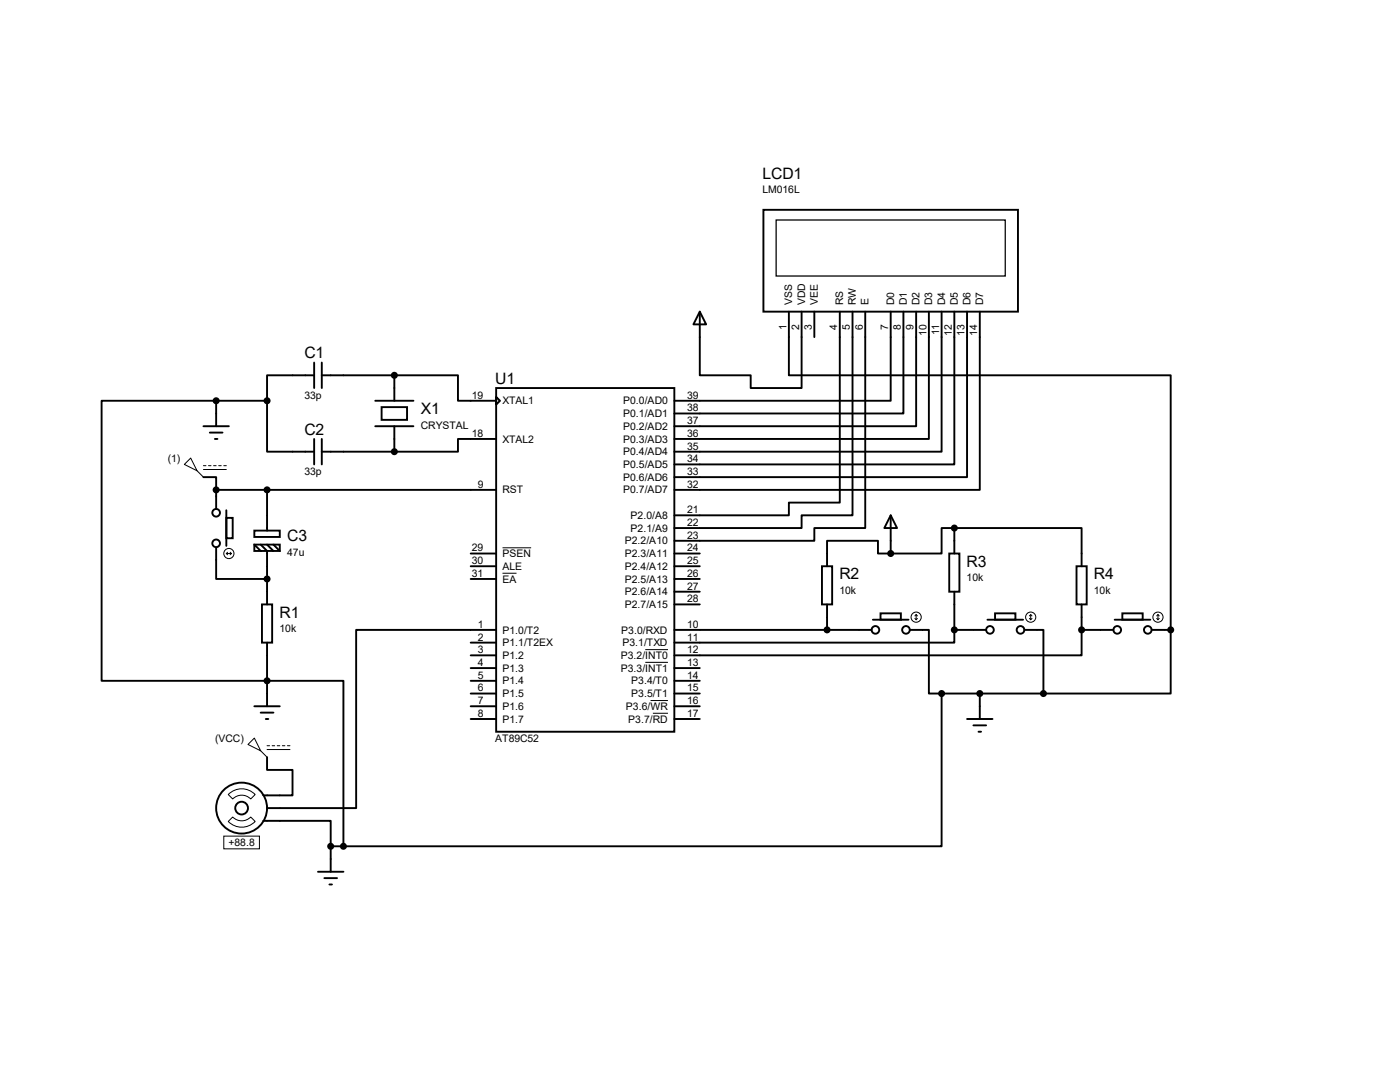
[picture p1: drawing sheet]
<svg xmlns="http://www.w3.org/2000/svg" width="279mm" height="216mm" viewBox="0 0 279 216" stroke-linecap="round" stroke-linejoin="round" font-family="sans-serif">
<g fill="none" stroke="#000" stroke-width=".38">
<path d="M152.4 41.9h50.8v20.3h-50.8zM43.1 80h-22.8v55.8h48.2v33.1M43.1 80v5M43.1 80h10.2M53.3 80v10.1h9.4M62.7 74.9h-9.4v5.1M62.7 72.3v5.1M64.2 74.9h14.5M64.2 72.3v5.1M74.9 80h7.6M78.7 74.9h12.7v5.1h7.6M78.7 74.9v5.1"/>
<path d="M99 77.4h35.6v68.6h-35.6zM99 79.2l.8 .8-.8 .7zM139.7 62.2l1.2 2.5h-2.5zM139.7 62.2v12.7h10.1v2.5h10.2v-15.2M157.4 62.2v12.7h76.2v50.8M162.5 62.2v5.1M167.6 62.2v38.1h-10.2v2.5h-22.8M170.1 62.2v40.6h-10.1v2.6h-25.4M172.7 62.2v43.2h-10.2v2.5h-27.9M177.8 62.2v17.8h-43.2M180.3 62.2v20.3h-45.7M182.8 62.2v22.8h-48.2"/>
<path d="M185.4 62.2v25.4h-50.8M187.9 62.2v27.9h-53.3M190.5 62.2v30.5h-55.9M193 62.2v33h-58.4M195.5 62.2v35.5h-60.9M40.6 95.2h2.5v2.5M40.6 85h5.1M41.9 86.3h2.5M42.9 87.6h.5M43.1 97.7h55.9M43.1 97.7v3.9M53.3 97.7v8.2"/>
<path d="M62.7 87.6v5.1M64.2 90.1h14.5M64.2 87.6v5.1M74.9 85h7.6M76.2 81.2h5v2.6h-5zM78.7 85v5.1M99 87.6h-7.6v2.5h-12.7M43.1 109.2v6.3h10.2M45.2 103.3h1.2v4.1h-1.2zM45.2 101.8v7.1M50.8 105.9h5v1.2h-5zM50.8 108.7h5v1.2h-5z"/>
<path d="M50.8 108.7l1.2 1.2M52 108.7l1.3 1.2v10.7M53.3 108.7l1.3 1.2M54.6 108.7l1.2 1.2M93.9 113h5.1M93.9 115.5h5.1M93.9 110.4h5.1M134.6 113h5.1M134.6 115.5h5.1M134.6 110.4h5.1M134.6 118.1h5.1M164 113h2.1v7.6h-2.1z"/>
<path d="M177.8 102.8l1.2 2.6h-2.5zM177.8 110.4h-2.6v-2.5h-10.1v5.1M177.8 102.8v7.6M189.4 110.4h2.1v7.7h-2.1zM190.5 105.4h25.4v7.6M190.5 105.4h-2.6v5h-10.1M190.5 105.4v5M190.5 118.1v7.6M214.8 113h2.1v7.6h-2.1zM52.3 120.6h2v7.6h-2zM53.3 128.2v12.7M93.9 138.4h5.1"/>
<path d="M93.9 128.2h5.1M93.9 130.8h5.1M93.9 133.3h5.1M93.9 135.8h5.1M99 125.7h-27.9v35.5h-17.8M134.6 138.4h5.1M134.6 125.7h39.3M134.6 133.3h5.1M134.6 135.8h5.1M134.6 120.6h5.1M165.1 120.6v5.1M174.2 123.7h7.1"/>
<path d="M175.7 122.4h4.1v1.3h-4.1zM181.6 125.7h3.8v12.7h2.5M187.9 138.4v30.5h-119.4M187.9 138.4h20.3M190.5 125.7v2.5h-55.9M190.5 125.7h6.3M195.5 138.4v5.1M197.1 123.7h7.1M198.6 122.4h4v1.3h-4zM204.4 125.7h3.8v12.7M215.9 125.7v5.1h-81.3M215.9 125.7h6.3"/>
<path d="M215.9 120.6v5.1M222.5 123.7h7.1M224 122.4h4v1.3h-4zM229.8 125.7h3.8M233.6 125.7v12.7h-25.4M50.8 140.9h5M52 142.2h2.6M53 143.5h.6M53.3 151.1v2.5h5.1v5.1h-5.9M93.9 140.9h5.1M93.9 143.5h5.1M134.6 140.9h5.1"/>
<path d="M134.6 143.5h5.1M193 143.5h5.1M194.3 144.7h2.5M195.3 146h.5M52.5 163.8h13.5v5.1M63.5 173.9h5M64.7 175.2h2.6M65.7 176.5h.6M66 168.9v5M66 168.9h2.5"/>
<circle cx="43.1" cy="108.4" r=".76"/>
<circle cx="43.1" cy="102.3" r=".76"/>
<circle cx="174.7" cy="125.7" r=".76"/>
<circle cx="180.8" cy="125.7" r=".76"/>
<circle cx="197.6" cy="125.7" r=".76"/>
<circle cx="203.7" cy="125.7" r=".76"/>
<circle cx="223" cy="125.7" r=".76"/>
<circle cx="229.1" cy="125.7" r=".76"/>
<circle cx="48.2" cy="161.2" r="5.1"/>
<circle cx="48.2" cy="161.2" r="1.27"/>
</g>
<g fill="none" stroke="#000" stroke-width=".2">
<path d="M36.8 92.7l1.3-1.3 1.2 2.5zM39.3 93.9l1.3 1.3M40.6 92.9h.5M40.6 93.7h4.6M41.6 92.9h.5M42.6 92.9h.5M43.6 92.9h.6M44.7 92.9h.5M45.2 110.4h1M45.2 110.4l.2 .3M45.4 110.2l-.2 .2M45.9 110.2l.3 .2"/>
<path d="M46.2 110.4l-.3 .3M100.3 114.4h2.8M100.3 109.3h5.7M128.8 129.6h4.5M128.8 132.2h4.5M129.8 139.8h3.5M182.6 123.4l.2 .3M182.8 122.6v1.1M182.8 122.6l-.2 .3M182.8 122.6l.3 .3M183.1 123.4l-.3 .3M205.4 123.4l.3 .3"/>
<path d="M205.7 122.6v1.1M205.7 122.6l-.3 .3M205.7 122.6l.3 .3M206 123.4l-.3 .3M230.8 123.4l.3 .3M231.1 122.6v1.1M231.1 122.6l-.3 .3M231.1 122.6l.3 .3M231.4 123.4l-.3 .3M45.6 158.5a3.7 3.7 0 0 1 5.3 0l-.9 .9a2.51 2.51 0 0 0-3.6 0zM49.5 148.5l1.3-1.2 1.2 2.5zM52 149.8l1.3 1.3"/>
<path d="M53.3 148.8h.5M53.3 149.6h4.6M54.3 148.8h.5M55.3 148.8h.5M56.3 148.8h.6M57.4 148.8h.5M130.3 142.3h3M44.7 166.8h7.1v2.6h-7.1zM46.4 163a2.51 2.51 0 0 0 3.6 0l.9 .9a3.7 3.7 0 0 1-5.3 0z"/>
<circle cx="45.7" cy="110.4" r="1.02"/>
<circle cx="182.8" cy="123.1" r="1.02"/>
<circle cx="205.7" cy="123.1" r="1.02"/>
<circle cx="231.1" cy="123.1" r="1.02"/>
</g>
<g fill="#000" stroke="#000" stroke-width=".38">
<circle cx="43.1" cy="80" r=".51"/>
<circle cx="53.3" cy="80" r=".51"/>
<circle cx="78.7" cy="74.9" r=".51"/>
<circle cx="43.1" cy="97.7" r=".51"/>
<circle cx="53.3" cy="97.7" r=".51"/>
<circle cx="78.7" cy="90.1" r=".51"/>
<circle cx="53.3" cy="115.5" r=".51"/>
<circle cx="177.8" cy="110.4" r=".51"/>
<circle cx="190.5" cy="105.4" r=".51"/>
<circle cx="53.3" cy="135.8" r=".51"/>
<circle cx="165.1" cy="125.7" r=".51"/>
<circle cx="187.9" cy="138.4" r=".51"/>
<circle cx="190.5" cy="125.7" r=".51"/>
<circle cx="195.5" cy="138.4" r=".51"/>
<circle cx="208.2" cy="138.4" r=".51"/>
<circle cx="215.9" cy="125.7" r=".51"/>
<circle cx="233.6" cy="125.7" r=".51"/>
<circle cx="66" cy="168.9" r=".51"/>
<circle cx="68.5" cy="168.9" r=".51"/>
</g>
<path d="M154.9 43.9h45.7v11.2h-45.7z" fill="none" stroke="#000" stroke-width=".25"/>
<g font-size="3.1">
<text x="152.1" y="35.6">LCD1</text>
<text x="60.7" y="71.5">C1</text>
<text x="98.8" y="76.6">U1</text>
<text x="84" y="82.6">X1</text>
<text x="60.7" y="86.7">C2</text>
<text x="57.3" y="108">C3</text>
<text x="192.9" y="113.1">R3</text>
<text x="167.5" y="115.6">R2</text>
<text x="218.3" y="115.6">R4</text>
<text x="55.8" y="123.2">R1</text>
</g>
<g font-size="2.1">
<text x="152.1" y="38.5">LM016L</text>
<text x="156.9" y="65.9" transform="rotate(-90 156.9 65.9)">1</text>
<text x="158.1" y="60.9" transform="rotate(-90 158.1 60.9)">VSS</text>
<text x="159.5" y="65.9" transform="rotate(-90 159.5 65.9)">2</text>
<text x="160.7" y="60.9" transform="rotate(-90 160.7 60.9)">VDD</text>
<text x="162" y="65.9" transform="rotate(-90 162 65.9)">3</text>
<text x="163.2" y="60.9" transform="rotate(-90 163.2 60.9)">VEE</text>
<text x="167.1" y="65.9" transform="rotate(-90 167.1 65.9)">4</text>
<text x="168.3" y="60.9" transform="rotate(-90 168.3 60.9)">RS</text>
<text x="169.6" y="65.9" transform="rotate(-90 169.6 65.9)">5</text>
<text x="170.8" y="60.9" transform="rotate(-90 170.8 60.9)">RW</text>
<text x="172.2" y="65.9" transform="rotate(-90 172.2 65.9)">6</text>
<text x="173.4" y="60.9" transform="rotate(-90 173.4 60.9)">E</text>
<text x="177.3" y="65.9" transform="rotate(-90 177.3 65.9)">7</text>
<text x="178.4" y="60.9" transform="rotate(-90 178.4 60.9)">D0</text>
<text x="179.8" y="65.9" transform="rotate(-90 179.8 65.9)">8</text>
<text x="181" y="60.9" transform="rotate(-90 181 60.9)">D1</text>
<text x="182.3" y="65.9" transform="rotate(-90 182.3 65.9)">9</text>
<text x="183.5" y="60.9" transform="rotate(-90 183.5 60.9)">D2</text>
<text x="186.1" y="60.9" transform="rotate(-90 186.1 60.9)">D3</text>
<text x="188.6" y="60.9" transform="rotate(-90 188.6 60.9)">D4</text>
<text x="191.1" y="60.9" transform="rotate(-90 191.1 60.9)">D5</text>
<text x="193.7" y="60.9" transform="rotate(-90 193.7 60.9)">D6</text>
<text x="196.2" y="60.9" transform="rotate(-90 196.2 60.9)">D7</text>
<text x="184.9" y="67.1" transform="rotate(-90 184.9 67.1)">10</text>
<text x="187.4" y="66.9" transform="rotate(-90 187.4 66.9)">11</text>
<text x="190" y="67.1" transform="rotate(-90 190 67.1)">12</text>
<text x="192.5" y="67.1" transform="rotate(-90 192.5 67.1)">13</text>
<text x="195" y="67.1" transform="rotate(-90 195 67.1)">14</text>
<text x="60.7" y="79.5">33p</text>
<text x="94.1" y="79.5">19</text>
<text x="100.3" y="80.7">XTAL1</text>
<text x="124.4" y="80.7">P0.0/AD0</text>
<text x="124.4" y="83.2">P0.1/AD1</text>
<text x="137.1" y="79.5">39</text>
<text x="137.1" y="82.1">38</text>
<text x="84" y="85.5">CRYSTAL</text>
<text x="94.1" y="87.2">18</text>
<text x="100.3" y="88.3">XTAL2</text>
<text x="124.4" y="85.8">P0.2/AD2</text>
<text x="124.4" y="88.3">P0.3/AD3</text>
<text x="137.1" y="84.6">37</text>
<text x="137.1" y="87.2">36</text>
<text x="137.1" y="89.7">35</text>
<text x="33.5" y="92.1">(1)</text>
<text x="60.7" y="94.8">33p</text>
<text x="124.4" y="90.8">P0.4/AD4</text>
<text x="124.4" y="93.4">P0.5/AD5</text>
<text x="124.4" y="95.9">P0.6/AD6</text>
<text x="137.1" y="92.2">34</text>
<text x="137.1" y="94.8">33</text>
<text x="95.3" y="97.3">9</text>
<text x="100.3" y="98.5">RST</text>
<text x="124.4" y="98.5">P0.7/AD7</text>
<text x="137.1" y="97.3">32</text>
<text x="125.9" y="103.5">P2.0/A8</text>
<text x="125.9" y="106.1">P2.1/A9</text>
<text x="137.1" y="102.4">21</text>
<text x="137.1" y="104.9">22</text>
<text x="137.1" y="107.5">23</text>
<text x="57.3" y="110.9">47u</text>
<text x="94.1" y="112.6">30</text>
<text x="94.1" y="110">29</text>
<text x="100.3" y="113.7">ALE</text>
<text x="100.3" y="111.2">PSEN</text>
<text x="124.7" y="108.6">P2.2/A10</text>
<text x="124.7" y="111.2">P2.3/A11</text>
<text x="124.7" y="113.7">P2.4/A12</text>
<text x="137.1" y="110">24</text>
<text x="137.1" y="112.6">25</text>
<text x="94.1" y="115.1">31</text>
<text x="100.3" y="116.2">EA</text>
<text x="124.7" y="116.2">P2.5/A13</text>
<text x="124.7" y="118.8">P2.6/A14</text>
<text x="137.1" y="115.1">26</text>
<text x="137.1" y="117.6">27</text>
<text x="167.5" y="118.5">10k</text>
<text x="192.9" y="116">10k</text>
<text x="218.3" y="118.5">10k</text>
<text x="95.3" y="125.3">1</text>
<text x="124.7" y="121.3">P2.7/A15</text>
<text x="137.1" y="125.3">10</text>
<text x="137.1" y="120.2">28</text>
<text x="55.8" y="126.1">10k</text>
<text x="95.3" y="127.8">2</text>
<text x="95.3" y="130.3">3</text>
<text x="100.3" y="126.4">P1.0/T2</text>
<text x="100.3" y="128.9">P1.1/T2EX</text>
<text x="100.3" y="131.5">P1.2</text>
<text x="123.9" y="131.5">P3.2/INT0</text>
<text x="124" y="126.4">P3.0/RXD</text>
<text x="124.2" y="128.9">P3.1/TXD</text>
<text x="137.1" y="127.8">11</text>
<text x="137.1" y="130.3">12</text>
<text x="95.3" y="132.9">4</text>
<text x="95.3" y="135.4">5</text>
<text x="95.3" y="138">6</text>
<text x="100.3" y="134">P1.3</text>
<text x="100.3" y="136.6">P1.4</text>
<text x="123.9" y="134">P3.3/INT1</text>
<text x="126" y="136.6">P3.4/T0</text>
<text x="137.1" y="132.9">13</text>
<text x="137.1" y="135.4">14</text>
<text x="137.1" y="138">15</text>
<text x="95.3" y="140.5">7</text>
<text x="95.3" y="143">8</text>
<text x="100.3" y="139.1">P1.5</text>
<text x="100.3" y="141.6">P1.6</text>
<text x="124.9" y="141.6">P3.6/WR</text>
<text x="126" y="139.1">P3.5/T1</text>
<text x="137.1" y="143">17</text>
<text x="137.1" y="140.5">16</text>
<text x="42.9" y="148">(VCC)</text>
<text x="98.8" y="148.1">AT89C52</text>
<text x="100.3" y="144.2">P1.7</text>
<text x="125.4" y="144.2">P3.7/RD</text>
<text x="45.6" y="168.8">+88.8</text>
</g>
</svg>
